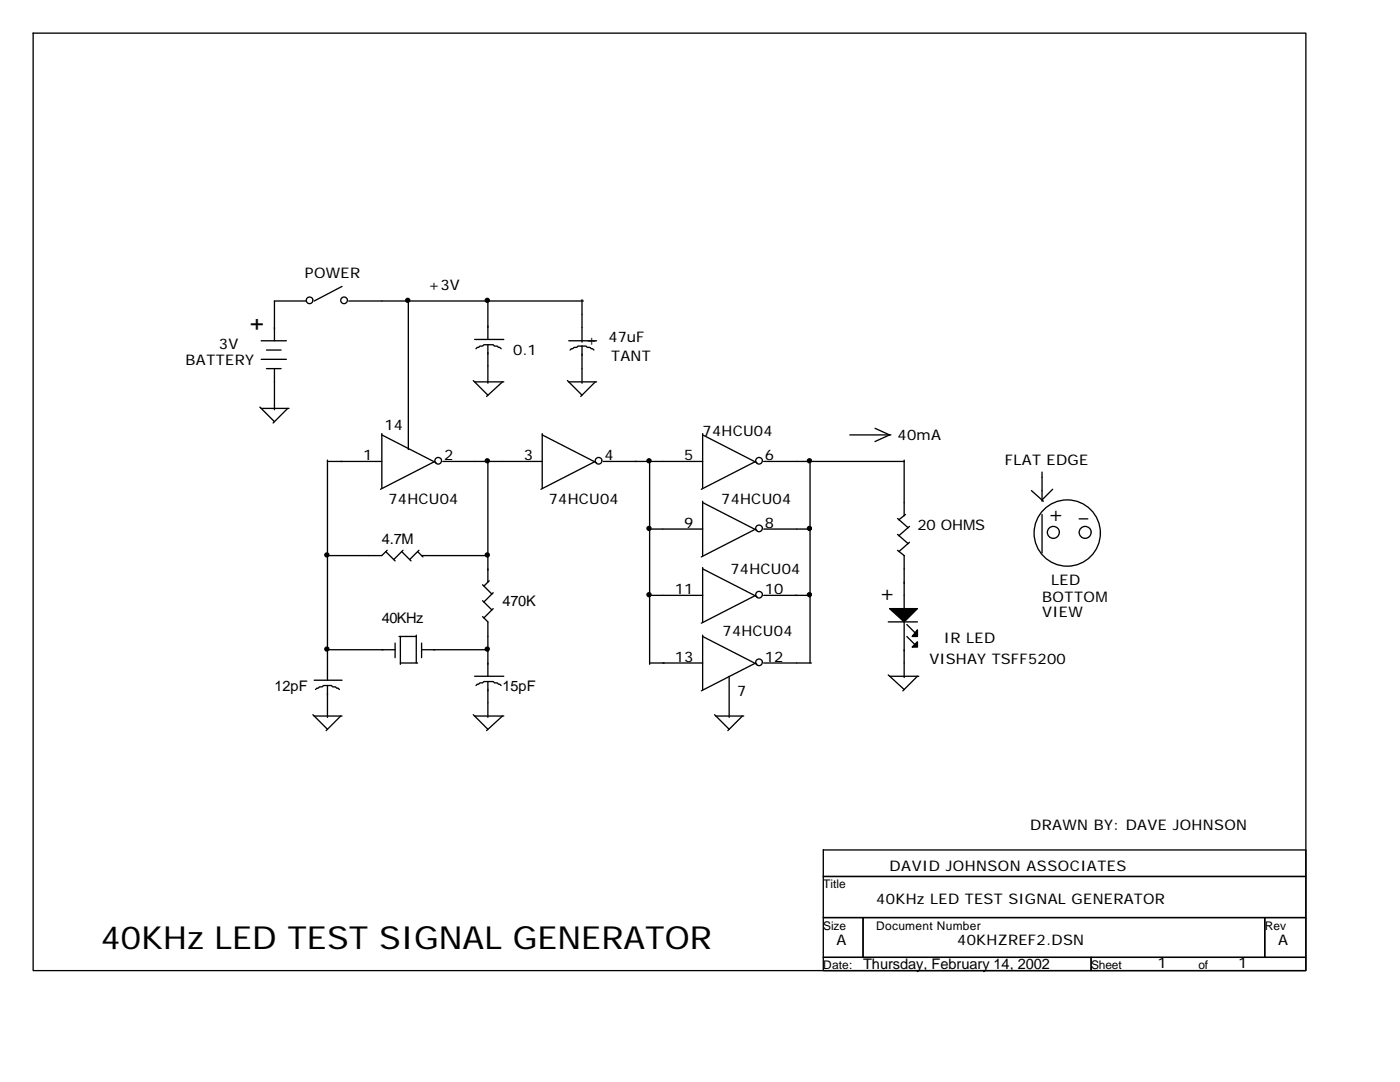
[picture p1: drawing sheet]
<svg xmlns="http://www.w3.org/2000/svg" width="279mm" height="216mm" viewBox="0 0 279 216" stroke-linecap="round" stroke-linejoin="round" font-family="sans-serif">
<g fill="none" stroke="#000" stroke-width=".26">
<path d="M6.6 6.6h254v187.1h-254zM62.4 59.8a.66 .66 0 0 0-1-.5 .66 .66 0 0 0 0 1.1 .66 .66 0 0 0 1-.5M68.3 57.2l-5.6 2.9M69.3 59.8a.66 .66 0 0 0-1-.5 .66 .66 0 0 0 0 1.1 .66 .66 0 0 0 1-.5M116.2 59.8v8.5M52.1 68h5M52.1 71.7h5M53.2 73.6h2.9M53.2 69.8h2.9M54.8 73.6v8.2M61.1 60.1h-6.3v7.9M69.6 60.1h46.8"/>
<path d="M81.5 60.1v29.6M94.5 75.9l2.9 2.9M94.7 76.2h5.8M94.7 67.7h5.8M97.4 68.8h1l.3 .3h.5l.8 .5M97.4 68.8h-.8l-.3 .3h-.5l-.8 .5M97.4 60.1v7.6M97.4 68.8v7.7M100.3 76.2l-3.2 2.9M113.2 75.9l3 2.9M113.5 76.2h5.6M113.5 68h5.6"/>
<path d="M116.2 69.1h.7l.3 .2h.5l.3 .3h.3l.2 .2M116.2 69.1h-.8l-.3 .2h-.5l-.3 .3h-.3l-.2 .2M116.2 69.1v7.4M118.8 76.2l-2.9 2.9M51.9 81.2l2.9 2.9M52.1 81.5h5.6M57.4 81.5l-2.9 2.9M65.4 91.8v43.9M65.4 92.1h10.8M76.2 86.8l10.8 5.5M76.2 86.5v10.9M86.8 92.1l-10.9 5.5"/>
<path d="M88.1 91.8a.66 .66 0 0 0-1-.5 .66 .66 0 0 0 0 1.1 .66 .66 0 0 0 1-.5M88.4 92.1h19.8M97.4 92.1v24.1M108.2 86.8l10.9 5.5M108.2 86.5v10.9M118.8 92.1l-10.9 5.5M120.1 91.8a.66 .66 0 0 0-1-.5 .66 .66 0 0 0 0 1.1 .66 .66 0 0 0 1-.5M120.4 92.1h19.8M129.6 92.1v40.5M140.2 86.5v10.9M140.2 86.8l10.9 5.5M150.8 92.1l-10.8 5.5"/>
<path d="M152.1 91.8a.66 .66 0 0 0-1-.5 .66 .66 0 0 0 0 1.1 .66 .66 0 0 0 1-.5M152.4 92.1h28M161.7 92.1v40.2M169.6 86.8h8.2M174.6 85.5l2.9 1.3-2.9 1.3M180.4 91.8v11.1M205.8 97.9l2.4 2.1M208 94.2v5.8M210.1 97.6l-2.1 2.1M77 110.1l1.8 1.8M77.3 109.8l-1.1 1.1h-11.1M80.2 110.1l1.8 1.8"/>
<path d="M80.4 109.8l-1.8 1.9M83.3 110.1l1.1 1M83.6 109.8l-1.8 1.9M84.1 110.9h13.5M96.3 119.9l1.9 1.8M96.3 116.7l1.9 1.8M97.6 115.9l-1 1M98.4 118.3l-1.8 1.8M129.4 105.6h10.8M129.4 118.8h10.8M140.2 100.3l10.9 5.5M140.2 100v10.9"/>
<path d="M140.2 113.2v10.9M140.2 113.5l10.9 5.6M150.8 105.6l-10.8 5.5M150.8 118.8l-10.8 5.6M152.1 105.3a.66 .66 0 0 0-1-.5 .66 .66 0 0 0 0 1.1 .66 .66 0 0 0 1-.5M152.1 118.5a.66 .66 0 0 0-1-.5 .66 .66 0 0 0 0 1.2 .66 .66 0 0 0 1-.5M152.4 105.6h9.5M152.4 118.8h9.3M179.1 109.8l1.3 1.1v10.8M179.1 106.6l2.1 1.9M179.1 103.5l2.1 1.8M180.7 102.7l-1.3 1"/>
<path d="M181.5 108.2l-2.1 1.9M181.5 105l-2.1 1.9M208 102.7v7.6M211.4 106.1a1.19 1.19 0 0 0-1.8-1 1.19 1.19 0 0 0 0 2.1 1.19 1.19 0 0 0 1.8-1M217.8 106.1a1.19 1.19 0 0 0-1.9-1 1.19 1.19 0 0 0 0 2.1 1.19 1.19 0 0 0 1.9-1M62.7 135.7h5.6M65.4 136.8h.7l.3 .3h.5l.8 .5M65.4 136.8h-.8l-.3 .3h-.5l-.8 .5M65.4 129.6h13.4M65.4 136.8v6.3M78.8 128.3v2.9M79.6 127h3.5"/>
<path d="M79.9 127v5.6M79.9 132.3h3.4M83.1 126.7v5.6M84.1 128.3v2.9M84.1 129.6h13.3M94.7 134.9h5.8M96.3 123l1.1 1.1v10.8M97.4 136h1l.3 .3h.5l.3 .2h.2l.3 .3M97.4 136h-.8l-.3 .3h-.5l-.8 .5M97.4 136v7.1M98.4 121.4l-1.8 1.9M129.6 132.3h10.6"/>
<path d="M140.2 126.7v10.9M140.2 127l10.9 5.6M145.5 134.9v8.2M150.8 132.3l-10.8 5.5M152.1 132a.66 .66 0 0 0-1-.5 .66 .66 0 0 0 0 1.2 .66 .66 0 0 0 1-.5M152.4 132.3h9.5M177.3 134.7l3.1 2.9M177.3 124.1h5.8M177.5 134.9h5.9M180.4 124.1v11.1M181 124.6l1.6 1.6M181 127l1.6 1.6"/>
<path d="M183.1 134.9l-2.9 2.9M62.4 142.6l3 2.9M62.7 142.9h5.6M68 142.9l-2.9 2.9M94.5 142.6l2.9 2.9M94.7 142.9h5.8M100.3 142.9l-3.2 2.9M142.6 142.6l2.9 2.9M142.9 142.9h5.5M148.2 142.9l-2.9 2.9M164.3 169.6h96.3v5.3h-96.3zM164.3 174.9h96.3v8.2h-96.3z"/>
<path d="M164.3 183.1h7.9v7.9h-7.9zM164.3 191h53.5v2.7h-53.5zM172.2 183.1h80.2v7.9h-80.2zM217.8 191h42.8v2.7h-42.8zM252.4 183.1h8.2v7.9h-8.2z"/>
<circle cx="213" cy="106.4" r="6.6"/>
</g>
<g fill="#000" stroke="#000" stroke-width=".26">
<path d="M177.5 121.4h5.6l-2.7 2.7z" fill-rule="evenodd"/>
<path d="M183.1 125.7v1.3h-1.1z" fill-rule="evenodd"/>
<path d="M182 129.1l1.1-1v1z" fill-rule="evenodd"/>
</g>
<g fill="#000" stroke="#000" stroke-width=".26">
<circle cx="81.4" cy="59.9" r=".4"/>
<circle cx="97.2" cy="59.9" r=".4"/>
<circle cx="97.2" cy="91.9" r=".4"/>
<circle cx="129.5" cy="91.9" r=".4"/>
<circle cx="161.5" cy="91.9" r=".4"/>
<circle cx="65.2" cy="110.7" r=".4"/>
<circle cx="97.2" cy="110.7" r=".4"/>
<circle cx="129.5" cy="105.4" r=".4"/>
<circle cx="129.5" cy="118.7" r=".4"/>
<circle cx="161.5" cy="105.4" r=".4"/>
<circle cx="161.5" cy="118.7" r=".4"/>
<circle cx="65.2" cy="129.5" r=".4"/>
<circle cx="97.2" cy="129.5" r=".4"/>
</g>
<text font-size="6.3" x="20.1" y="189.4">40KHz LED TEST SIGNAL GENERATOR</text>
<g font-size="4.8">
<text x="209.3" y="104.2">+ -</text>
<text x="175.7" y="119.9">+</text>
</g>
<text font-size="4.2" x="49.5" y="65.9">+</text>
<g font-size="2.9">
<text x="60.9" y="55.6">POWER</text>
<text x="85.5" y="57.9">+3V</text>
<text x="43.7" y="69.6">3V</text>
<text x="102.4" y="70.9">0.1</text>
<text x="116.9" y="68.8">+</text>
<text x="121.4" y="68.3">47uF</text>
<text x="122" y="72">TANT</text>
<text x="37" y="72.8">BATTERY</text>
<text x="76.7" y="85.7">14</text>
<text x="140.2" y="87">74HCU04</text>
<text x="179.1" y="87.8">40mA</text>
<text x="72.5" y="91.8">1</text>
<text x="88.6" y="91.8">2</text>
<text x="104.5" y="91.8">3</text>
<text x="120.6" y="91.8">4</text>
<text x="136.5" y="91.8">5</text>
<text x="152.7" y="91.8">6</text>
<text x="200.6" y="92.9">FLAT EDGE</text>
<text x="77.5" y="100.5">74HCU04</text>
<text x="109.5" y="100.5">74HCU04</text>
<text x="143.9" y="100.5">74HCU04</text>
<text x="136.5" y="105.3">9</text>
<text x="152.7" y="105.3">8</text>
<text x="183.1" y="105.8">20 OHMS</text>
<text x="76.2" y="108.5">4.7M</text>
<text x="134.7" y="118.5">11</text>
<text x="145.8" y="114.6">74HCU04</text>
<text x="152.7" y="118.5">10</text>
<text x="209.8" y="116.7">LED</text>
<text x="76.2" y="124.4">40KHz</text>
<text x="100.3" y="120.9">470K</text>
<text x="208" y="120.1">BOTTOM</text>
<text x="208" y="123">VIEW</text>
<text x="144.2" y="127">74HCU04</text>
<text x="188.4" y="128.3">IR LED</text>
<text x="54.8" y="137.8">12pF</text>
<text x="100.3" y="137.8">15pF</text>
<text x="134.7" y="132">13</text>
<text x="152.7" y="132">12</text>
<text x="185.5" y="132.6">VISHAY TSFF5200</text>
<text x="147.1" y="138.9">7</text>
<text x="205.6" y="165.6">DRAWN BY: DAVE JOHNSON</text>
<text x="177.5" y="173.8">DAVID JOHNSON ASSOCIATES</text>
<text x="174.9" y="180.4">40KHz LED TEST SIGNAL GENERATOR</text>
<text x="167" y="188.6">A</text>
<text x="191" y="188.6">40KHZREF2.DSN</text>
<text x="255.1" y="188.6">A</text>
<text x="172.2" y="193.4">Thursday, February 14, 2002</text>
<text x="231" y="193.1">1</text>
<text x="247.1" y="193.1">1</text>
</g>
<g font-size="2.4">
<text x="164.3" y="177.3">Title</text>
<text x="164.3" y="185.5">Size</text>
<text x="174.9" y="185.5">Document Number</text>
<text x="252.4" y="185.5">Rev</text>
<text x="164.3" y="193.4">Date:</text>
<text x="217.8" y="193.4">Sheet</text>
<text x="239.2" y="193.4">of</text>
</g>
</svg>
